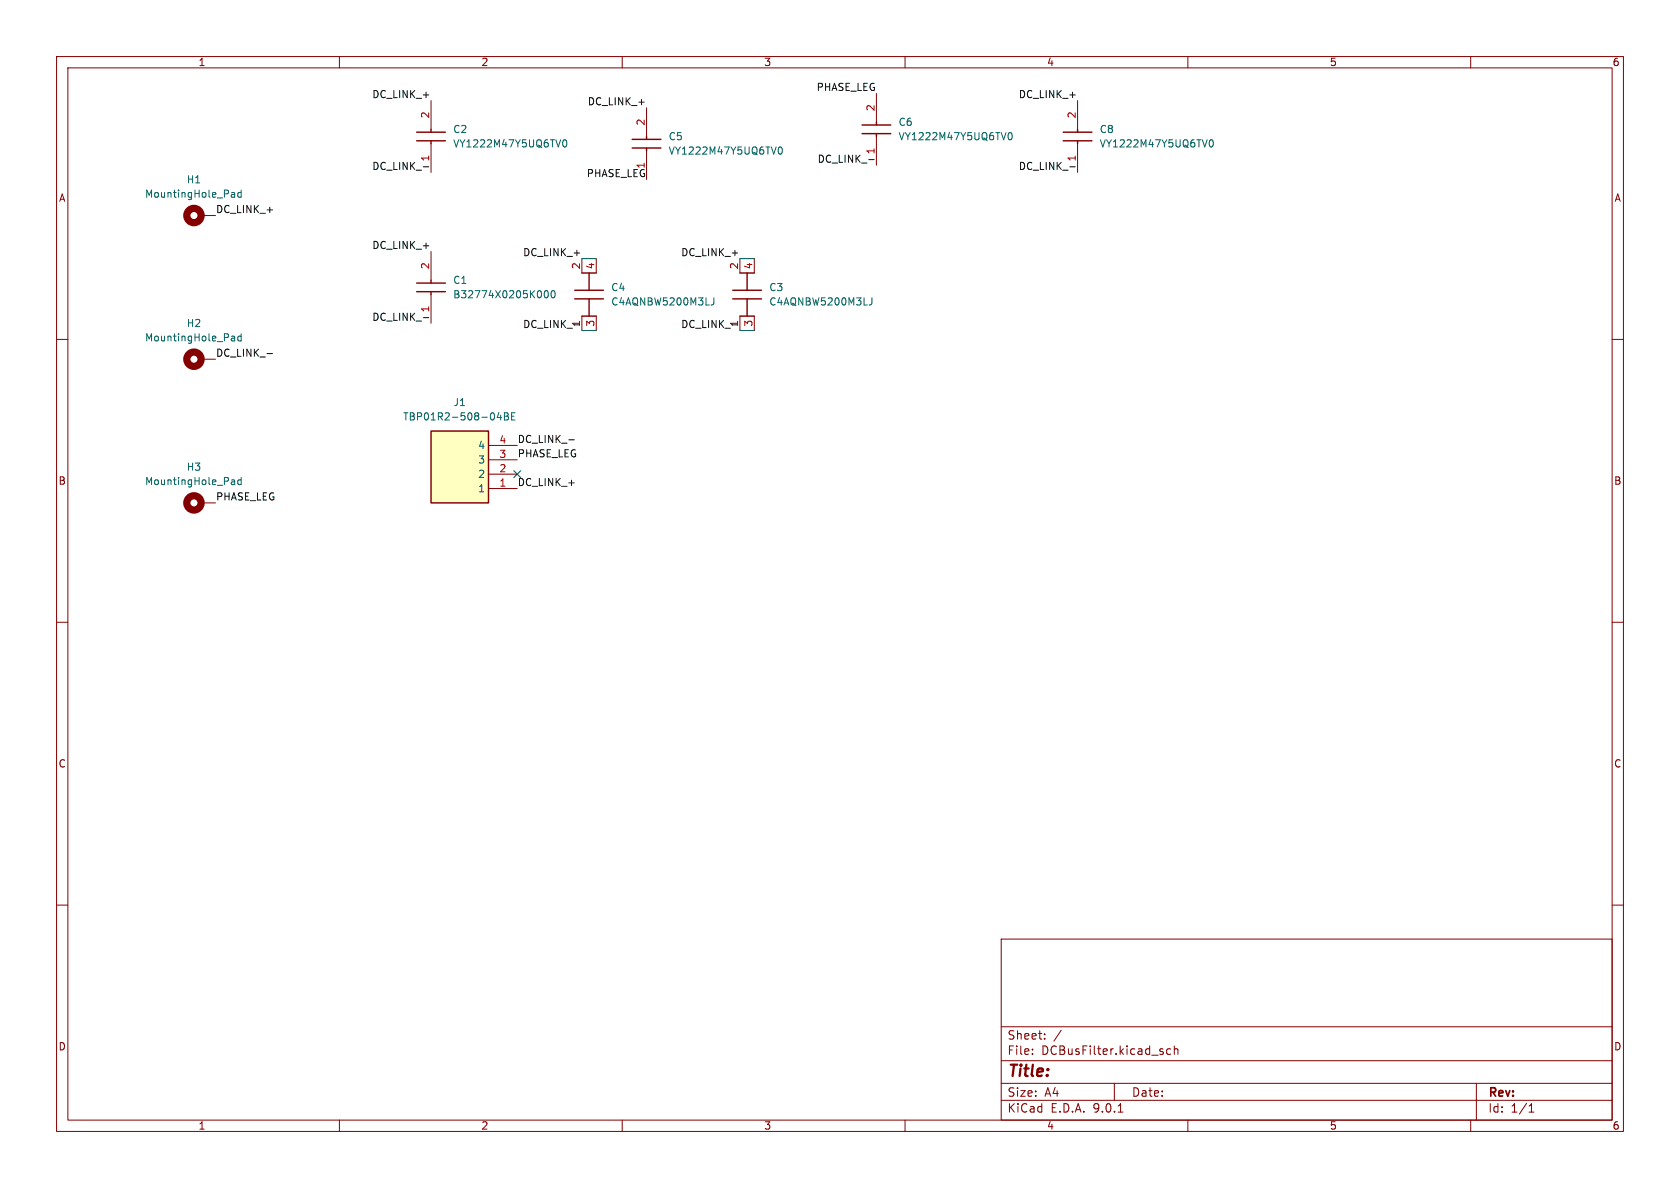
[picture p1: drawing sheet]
<svg xmlns="http://www.w3.org/2000/svg" width="297mm" height="210mm" viewBox="0 0 297 210" stroke-linecap="round" stroke-linejoin="round" font-family="sans-serif">
<g fill="none" stroke="#840000" stroke-width=".18">
<path d="M10 10h277v190h-277zM12 12h273v186h-273zM60 10v2M110 10v2M160 10v2M210 10v2M260 10v2M35.6 38.1h2.5M76.2 44.5v5M76.2 52.1v5.1M10 60h2M35.6 63.5h2.5"/>
<path d="M285 60h2M35.6 88.9h2.5M10 110h2M285 110h2M10 160h2M177 166h108v32h-108zM285 160h2M60 198v2M110 198v2M160 198v2M177 194.5h108M177 191.5h108"/>
<path d="M177 187.5h108M177 181.5h108M182.5 186.3v.1M182.5 185.5v.1M184.7 183.6v.1M184.7 182.8v.1M187.6 182.1l-1.3 2M197 191.5v3M197.7 196.6h.8M207 185.5l-.5-.1-.3 .3v.4l.2 .2h.6M207.6 185.5l.2-.1 .4 .1v.9M207.6 184.9v1.5"/>
<path d="M210 198v2M260 198v2M261 191.5v6.5M270.3 196.6h.9M270.3 195.5l.4-.4v1.5"/>
</g>
<path d="M73.7 51.6h5M73.7 50h5M76.2 49.5v.5M76.2 51.6v.5" fill="none" stroke="#840000" stroke-width=".25"/>
<g fill="none" stroke="#006464" stroke-width=".18">
<path d="M41.1 34h.2l.2 .2v.7M41.5 34.8l-.4 .1M41.5 34.3l-.4 .1M42.6 33.6v1.3M42.6 34.1l-.3-.1-.3 .3 .2 .5h.4M41.1 59.4l.3 .1 .1 .8M41.5 59.7l-.4 .1M42.6 59.5l-.3-.1-.3 .3 .2 .5h.4M42.6 59v1.3M96.3 51.5l.2-.1a.68 .68 0 0 1 .5 .6 .68 .68 0 0 1-.5 .6l-.2-.1-.1-.3zM97.5 51.5l.2-.1a.68 .68 0 0 1 .5 .6 .68 .68 0 0 1-.5 .6l-.2-.1-.1-.3zM41.5 60.2l-.4 .1"/>
<path d="M41.1 84.8l.3 .1 .1 .8M41.5 85.6l-.4 .1M41.5 85.1l-.4 .1M42.6 84.4v1.3M42.6 84.9l-.3-.1-.3 .3 .2 .5h.4"/>
</g>
<g fill="none" stroke="#840000" stroke-width="1.3">
<circle cx="34.3" cy="38.1" r="1.27"/>
<circle cx="34.3" cy="63.5" r="1.27"/>
<circle cx="34.3" cy="88.9" r="1.27"/>
</g>
<path d="M76.2 76.2h10.2v12.7h-10.2z" fill="#ffffc2"/>
<g fill="none" stroke="#840000" stroke-width=".25">
<path d="M73.7 24.9h5M73.7 23.4h5M76.2 22.9v.5M76.2 24.9v.5M111.8 26.2h5M111.8 24.6h5M114.3 24.1v.5M114.3 26.2v.5M152.4 23.6h5.1M152.4 22.1h5.1M154.9 21.6v.5M154.9 23.6v.5"/>
<path d="M188 24.9h5M188 23.4h5M190.5 22.9v.5M190.5 24.9v.5M101.6 52.8h5.1M101.6 51.3h5.1M102.9 55.9h2.5M102.9 48.3h2.5M104.1 48.3v3M104.1 52.8v3.1M129.5 52.8h5.1M129.5 51.3h5.1"/>
<path d="M130.8 55.9h2.5M130.8 48.3h2.5M132.1 48.3v3M132.1 52.8v3.1M76.2 76.2h10.2v12.7h-10.2z"/>
</g>
<g fill="none" stroke="#840000" stroke-width=".18">
<path d="M76.2 17.8v5.1M114.3 19.1v5M154.9 16.5v5.1M190.5 17.8v5.1M76.2 25.4v5.1M114.3 26.7v5.1M154.9 24.1v5.1M190.5 25.4v5.1M102.9 45.7v2.6M102.9 55.9v2.5M105.4 45.7v2.6M105.4 55.9v2.5"/>
<path d="M130.8 45.7v2.6M130.8 55.9v2.5M133.3 45.7v2.6M133.3 55.9v2.5M86.4 78.7h5M86.4 86.4h5M86.4 83.8h5M86.4 81.3h5"/>
</g>
<path d="M99.7 24.8l.1-.1a.68 .68 0 0 1 .4 .6 .68 .68 0 0 1-.4 .7 .84 .84 0 0 1-.1-1.2zM137.8 26h.1a.68 .68 0 0 1 .4 .6 .68 .68 0 0 1-.4 .6 .84 .84 0 0 1-.1-1.2zM178.3 23.6l.2-.2a.68 .68 0 0 1 .5 .7 .68 .68 0 0 1-.5 .6l-.2-.1-.1-.4zM213.9 24.8l.2-.1a.68 .68 0 0 1 .4 .6 .68 .68 0 0 1-.4 .7l-.2-.1-.1-.4zM126.2 52.6v1a.41 .41 0 0 1-.5 .3M154.1 52.6v1a.41 .41 0 0 1-.4 .3M88.2 72.9l-.3 .9h.8M88.5 73.4v.8M89.2 73h.4l.2 .2-.2 .4 .2 .1 .1 .3-.2 .2h-.5zM89.2 73.6h.4M90.4 73.6h.5M91 73h-.6v1.2h.6" fill="none" stroke="#006464" stroke-width=".18"/>
<g fill="none" stroke="#0f0f0f" stroke-width=".18">
<path d="M74.8 16.8h1M112.9 18.1h1M189.1 16.8h1M47.2 37.1h1M74.8 29.5h1M153.6 28.2h.9M189.1 29.5h1M74.8 43.5h1M74.8 56.2h1M101.5 44.7h1M129.4 44.7h1M47.2 62.5h1"/>
<path d="M100.6 77.7h.9M100.6 85.4h.9"/>
</g>
<path d="M102.9 45.7h2.5M102.9 58.4h2.5M130.8 45.7h2.5M130.8 58.4h2.5" fill="none" stroke="#009600" stroke-width=".18"/>
<path d="M90.8 83.2l1.2 1.2M92 83.2l-1.2 1.2" fill="none" stroke="#000084" stroke-width=".18"/>
<text font-size="2.8" fill="#840000" x="178" y="190.9">Title:</text>
<g font-size="2.1" fill="#840000">
<text x="178" y="184">Sheet:</text>
<text x="178" y="186.7">File:</text>
<text x="184.1" y="186.7">DCBusFilter.kicad_sch</text>
<text x="178" y="196.9">KiCad</text>
<text x="178" y="194.1">Size:</text>
<text x="184.7" y="194.1">A4</text>
<text x="185.7" y="196.9">E.D.A.</text>
<text x="193.3" y="196.9">9.0.1</text>
<text x="200" y="194.1">Date:</text>
<text x="263" y="194.3">Rev:</text>
<text x="263" y="196.9">Id:</text>
<text x="267.1" y="196.9">1/1</text>
</g>
<g font-size="1.8" fill="#840000">
<text x="35" y="11.9">1</text>
<text x="85" y="11.9">2</text>
<text x="135" y="11.9">3</text>
<text x="185" y="11.9">4</text>
<text x="235" y="11.9">5</text>
<text x="285" y="11.9">6</text>
<text x="10.3" y="35.9">A</text>
<text x="285.3" y="35.9">A</text>
<text x="10.3" y="85.9">B</text>
<text x="285.3" y="85.9">B</text>
<text x="10.3" y="135.9">C</text>
<text x="285.3" y="135.9">C</text>
<text x="10.3" y="185.9">D</text>
<text x="285.3" y="185.9">D</text>
<text x="35" y="199.9">1</text>
<text x="85" y="199.9">2</text>
<text x="135" y="199.9">3</text>
<text x="185" y="199.9">4</text>
<text x="235" y="199.9">5</text>
<text x="285" y="199.9">6</text>
</g>
<g font-size="1.8" fill="#0f0f0f">
<text x="65.7" y="17.4">DC_LINK_+</text>
<text x="144.3" y="16.2">PHASE_LEG</text>
<text x="180" y="17.4">DC_LINK_+</text>
<text x="103.8" y="18.7">DC_LINK_+</text>
<text x="114" y="29.9" transform="rotate(-90 114 29.9)">1</text>
<text x="144.5" y="28.9">DC_LINK_-</text>
<text x="65.7" y="30.1">DC_LINK_-</text>
<text x="103.6" y="31.4">PHASE_LEG</text>
<text x="180" y="30.1">DC_LINK_-</text>
<text x="38.1" y="37.8">DC_LINK_+</text>
<text x="65.7" y="44.1">DC_LINK_+</text>
<text x="92.4" y="45.4">DC_LINK_+</text>
<text x="120.3" y="45.4">DC_LINK_+</text>
<text x="65.7" y="56.8">DC_LINK_-</text>
<text x="92.4" y="58.1">DC_LINK_-</text>
<text x="102.6" y="57.9" transform="rotate(-90 102.6 57.9)">1</text>
<text x="120.3" y="58.1">DC_LINK_-</text>
<text x="130.6" y="57.9" transform="rotate(-90 130.6 57.9)">1</text>
<text x="38.1" y="63.2">DC_LINK_-</text>
<text x="91.4" y="80.9">PHASE_LEG</text>
<text x="91.4" y="78.4">DC_LINK_-</text>
<text x="38.1" y="88.6">PHASE_LEG</text>
<text x="91.4" y="86">DC_LINK_+</text>
</g>
<g font-size="1.8" fill="#a90000">
<text x="75.9" y="21" transform="rotate(-90 75.9 21)">2</text>
<text x="114" y="22.3" transform="rotate(-90 114 22.3)">2</text>
<text x="154.7" y="19.8" transform="rotate(-90 154.7 19.8)">2</text>
<text x="190.2" y="21" transform="rotate(-90 190.2 21)">2</text>
<text x="75.9" y="28.6" transform="rotate(-90 75.9 28.6)">1</text>
<text x="154.7" y="27.4" transform="rotate(-90 154.7 27.4)">1</text>
<text x="190.2" y="28.6" transform="rotate(-90 190.2 28.6)">1</text>
<text x="75.9" y="47.7" transform="rotate(-90 75.9 47.7)">2</text>
<text x="102.6" y="47.7" transform="rotate(-90 102.6 47.7)">2</text>
<text x="105.2" y="47.7" transform="rotate(-90 105.2 47.7)">4</text>
<text x="130.6" y="47.7" transform="rotate(-90 130.6 47.7)">2</text>
<text x="133.1" y="47.7" transform="rotate(-90 133.1 47.7)">4</text>
<text x="75.9" y="55.3" transform="rotate(-90 75.9 55.3)">1</text>
<text x="105.2" y="57.9" transform="rotate(-90 105.2 57.9)">3</text>
<text x="133.1" y="57.9" transform="rotate(-90 133.1 57.9)">3</text>
<text x="88.2" y="83.6">2</text>
<text x="88.2" y="81">3</text>
<text x="88.2" y="78.5">4</text>
<text x="88.2" y="86.1">1</text>
</g>
<g font-size="1.8" fill="#006464">
<text x="80" y="23.7">C2</text>
<text x="158.8" y="22.5">C6</text>
<text x="194.3" y="23.7">C8</text>
<text x="80" y="26.3">VY1222M47Y5UQ6TV0</text>
<text x="118.1" y="25">C5</text>
<text x="118.1" y="27.5">VY1222M47Y5UQ6TV0</text>
<text x="158.8" y="25">VY1222M47Y5UQ6TV0</text>
<text x="194.3" y="26.3">VY1222M47Y5UQ6TV0</text>
<text x="25.5" y="35.2">MountingHole_Pad</text>
<text x="32.9" y="32.6">H1</text>
<text x="80" y="50.4">C1</text>
<text x="80" y="52.9">B32774X0205K000</text>
<text x="108" y="51.7">C4</text>
<text x="135.9" y="51.7">C3</text>
<text x="32.9" y="58">H2</text>
<text x="108" y="54.2">C4AQNBW5200M3LJ</text>
<text x="135.9" y="54.2">C4AQNBW5200M3LJ</text>
<text x="25.5" y="60.6">MountingHole_Pad</text>
<text x="80.1" y="72">J1</text>
<text x="71.2" y="74.5">TBP01R2-508-04BE</text>
<text x="32.9" y="83.4">H3</text>
<text x="84.4" y="82.1">3</text>
<text x="84.4" y="79.6">4</text>
<text x="25.5" y="86">MountingHole_Pad</text>
<text x="84.4" y="87.2">1</text>
<text x="84.4" y="84.7">2</text>
</g>
</svg>
